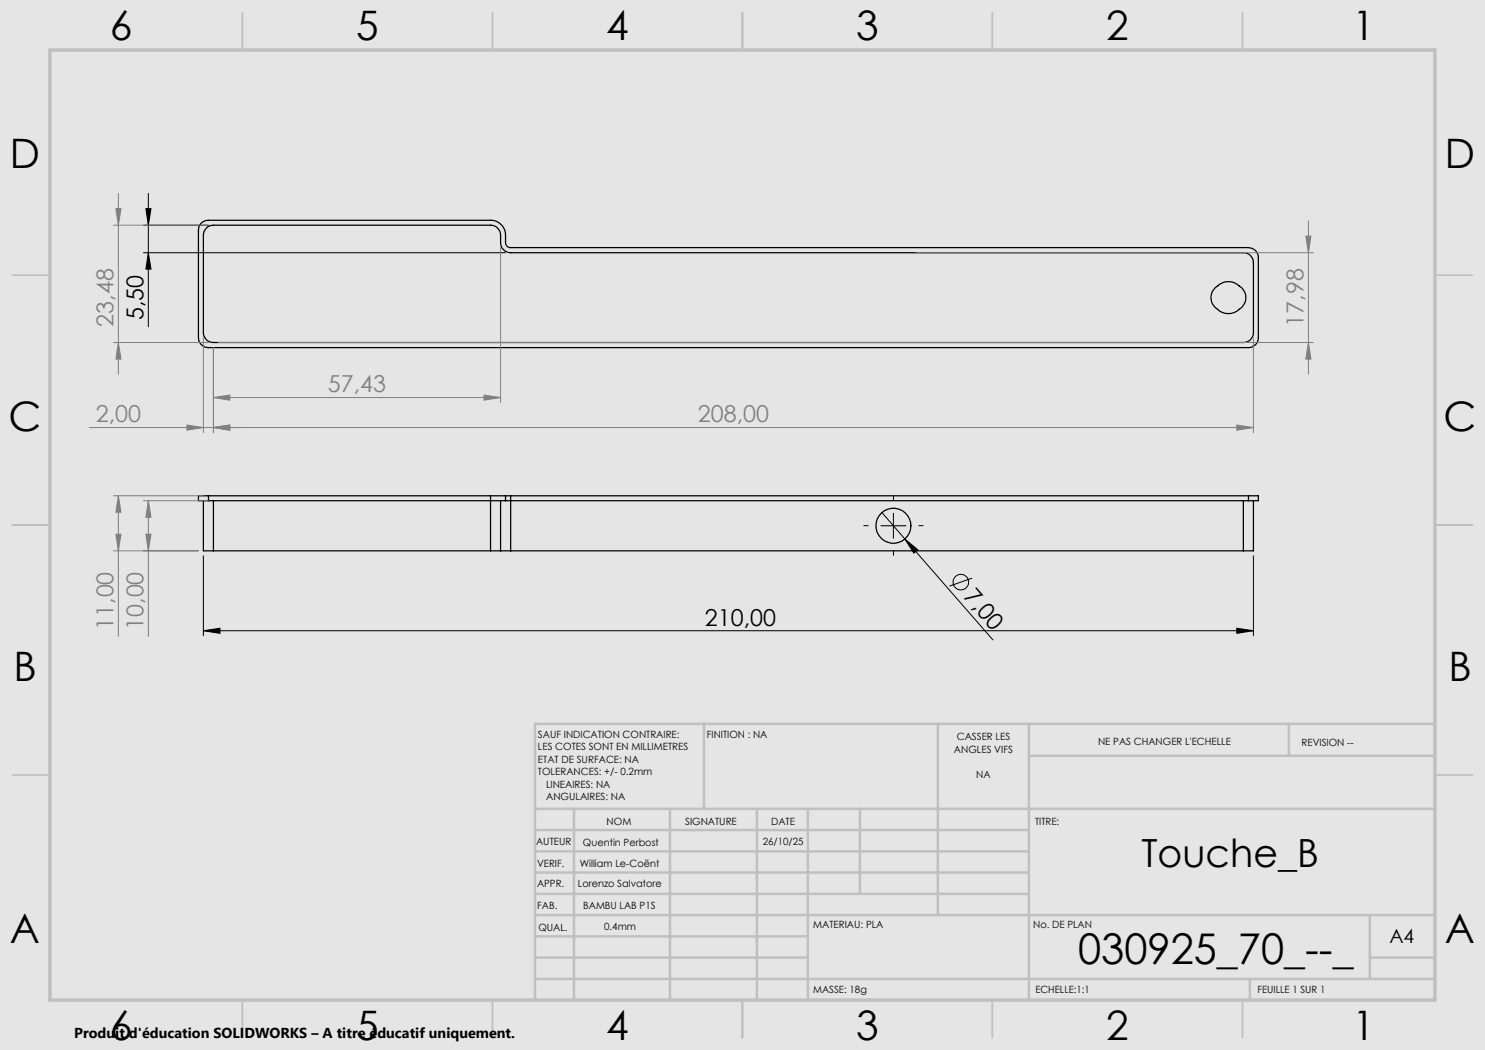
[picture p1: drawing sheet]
<svg xmlns="http://www.w3.org/2000/svg" width="297mm" height="210mm" viewBox="0 0 297 210" stroke-linecap="round" stroke-linejoin="round" font-family="sans-serif">
<path d="M0 0h297v210h-297z" fill="none" stroke="#e6e6db" stroke-width=".2"/>
<path d="M0 0h297v210h-297z" fill="#e6e6db"/>
<g fill="none" stroke="#000" stroke-width=".25">
<path d="M40.3 44.6a2.07 2.07 0 0 1 1.4-.5h56.4a2.95 2.95 0 0 1 3 3v1.4a1.02 1.02 0 0 0 1 1h147.6a1.99 1.99 0 0 1 2 2v16a1.99 1.99 0 0 1-2 2h-208a1.99 1.99 0 0 1-2-2v-21.5l.1-.7zM41.6 45.4l1.1-.4h55.4a2.05 2.05 0 0 1 2 2.1 3.2 3.2 0 0 0 .6 2.8l.7 .5 .7 .1h146.6a1.99 1.99 0 0 1 2 2v14a1.99 1.99 0 0 1-2 2h-206a1.99 1.99 0 0 1-2-2v-19.4a1.99 1.99 0 0 1 .9-1.7zM243.1 57.5a3.5 3.5 0 0 1 3.9-.9 3.5 3.5 0 0 1 2.1 3.5 3.6 3.6 0 0 1-5.1 2.2 3.2 3.2 0 0 1-1.7-3.3l.1-.6zM41.7 99.2h-2v.9h2M41.7 99.2v.9M41.7 99.2h56.4M98.1 99.2h3M98.1 99.2v11M101.1 99.2h1M101.1 99.2v.9M102.1 99.2h147.6M102.1 99.2v11"/>
<path d="M249.7 99.2h2v.9h-2M249.7 99.2v.9M40.7 100.1v10.1h2M41.7 100.1h59.4M42.7 100.1v10.1M42.7 110.2h55.4M98.1 110.2h2M100.1 110.2h2M100.1 100.1v10.1M101.1 100.1h148.6M102.1 110.2h146.6M248.7 100.1v10.1"/>
<path d="M250.7 100.1v10.1h-2"/>
<circle cx="178.7" cy="105.2" r="3.5"/>
</g>
<g fill="none" stroke="#000" stroke-width=".2">
<path d="M29.7 38.7v26.7M28.7 45h13M28.7 50.5h72.4M29.2 41.7h1l-.5 3.3zM29.7 50.5l.5 3.3h-1zM40.7 111.2v16M176.2 105.2h5M176.4 102.5l4.6 5.3M178.7 102.6v5.1M181 107.8l2.6 2.2-.8 .6zM181 107.8l17.6 20.2M194.4 115.6l-4.5 1.6"/>
<path d="M250.7 111.2v16M40.7 126.1l3.3-.4v1zM40.7 126.1h210M247.4 125.7l3.3 .4-3.3 .6z"/>
<circle cx="192.2" cy="116.4" r="1.55"/>
</g>
<g fill="none" stroke="#808080" stroke-width=".2">
<path d="M23.7 38.7v36.2M22.7 45h19M23.2 41.7h1l-.5 3.3zM100.1 49.5v31M183.2 50.5h79.5M261.2 47.2h1l-.5 3.3zM261.7 44.2v30.7M22.7 68.5h19M23.7 68.5l.5 3.3h-1zM40.7 67.5v19M42.7 79.5l3.3-.5v1zM42.7 69.5v17"/>
<path d="M42.7 79.5h57.4M43.7 68.5h219M96.8 79l3.3 .5-3.3 .5zM250.7 67.5v19M261.7 68.5l.5 3.3h-1zM17.9 85.5h232.8M22.7 99.2h18M23.7 99.2l.5 3.2h-1zM23.7 99.2v28.1M37.4 85l3.3 .5-3.3 .5zM42.7 85.5l3.3-.5v1zM247.4 85l3.3 .5-3.3 .5z"/>
<path d="M22.7 110.2h17M23.2 106.8h1l-.5 3.4zM28.7 100.1h13M29.2 106.8h1l-.5 3.4zM29.7 100.1l.5 3.4h-1zM29.7 100.1v27.2"/>
</g>
<path d="M173.7 105.1h-1M178.7 100.1v-1M178.7 110.1v1M183.7 105.1h1" fill="none" stroke="#000" stroke-width=".2" stroke-dasharray="30.5 1.3 1.3 1.3" stroke-linecap="butt"/>
<g fill="none" stroke="#c0c0c0" stroke-width=".35">
<path d="M48.5 2.5v7.5M98.5 2.5v7.5M148.5 2.5v7.5M198.5 2.5v7.5M248.5 2.5v7.5M2.5 55h7.5M287 55h7.5M2.5 105h7.5M287 105h7.5M2.5 155h7.5M287 155h7.5M48.5 200v7.5"/>
<path d="M98.5 200v7.5M148.5 200v7.5M198.5 200v7.5M248.5 200v7.5"/>
</g>
<g fill="none" stroke="#c0c0c0" stroke-width=".5">
<path d="M140.8 144.8v17M187.6 144.8v38.2M205.8 144.8v55.2M205.8 151.2h81.2M257.8 144.8v6.4M287 144.8h-180v55.2M107 161.8h180M107 178.8h98.8M107 174.5h98.8M107 170.3h98.8M107 166h98.8M114.8 161.8v38.2"/>
<path d="M134 161.8v38.2M151.4 161.8v38.2M161.6 161.8v38.2M172 161.8v17M107 195.8h180M107 191.5h54.6M107 187.3h54.6M107 183h180M250 195.8v4.2M274 191.5h13M274 183v12.8"/>
</g>
<path d="M10 10h277v190h-277z" fill="none" stroke="#c0c0c0" stroke-width=".7"/>
<g fill="#000">
<path d="M181 107.8l2.6 2.2-.8 .6z"/>
<path d="M29.2 41.7h1l-.5 3.3zM29.7 50.5l.5 3.3h-1z"/>
<path d="M40.7 126.1l3.3-.4v1zM247.4 125.7l3.3 .4-3.3 .6z"/>
</g>
<g fill="#808080">
<path d="M42.7 79.5l3.3-.5v1zM96.8 79l3.3 .5-3.3 .5z"/>
<path d="M42.7 85.5l3.3-.5v1zM247.4 85l3.3 .5-3.3 .5z"/>
<path d="M42.7 85.5l3.3-.5v1zM37.4 85l3.3 .5-3.3 .5z"/>
<path d="M23.2 106.8h1l-.5 3.4zM23.7 99.2l.5 3.2h-1zM29.2 106.8h1l-.5 3.4zM29.7 100.1l.5 3.4h-1z"/>
<path d="M23.7 68.5l.5 3.3h-1zM23.2 41.7h1l-.5 3.3z"/>
<path d="M261.7 68.5l.5 3.3h-1zM261.2 47.2h1l-.5 3.3z"/>
</g>
<text font-size="8.5" x="215.6" y="192.9">030925_70_--_</text>
<g font-size="8.1">
<text x="22" y="8">6</text>
<text x="71.2" y="8">5</text>
<text x="121.2" y="8">4</text>
<text x="171.2" y="8">3</text>
<text x="221.2" y="8">2</text>
<text x="270.5" y="8">1</text>
<text x="2" y="33.6">D</text>
<text x="289" y="33.6">D</text>
<text x="1.7" y="86.1">C</text>
<text x="288.7" y="86.1">C</text>
<text x="2.7" y="136.1">B</text>
<text x="289.7" y="136.1">B</text>
<text x="2" y="188.6">A</text>
<text x="289" y="188.6">A</text>
<text x="22" y="208">6</text>
<text x="71.2" y="208">5</text>
<text x="121.2" y="208">4</text>
<text x="171.2" y="208">3</text>
<text x="221.2" y="208">2</text>
<text x="270.5" y="208">1</text>
</g>
<text font-size="7.8" x="228.3" y="173.4">Touche_B</text>
<g font-size="4.7" fill="#808080">
<text x="22.7" y="65.3" transform="rotate(-90 22.7 65.3)">23,48</text>
<text x="260.7" y="65.3" transform="rotate(-90 260.7 65.3)">17,98</text>
<text x="65.6" y="78.5">57,43</text>
<text x="19.2" y="84.5">2,00</text>
<text x="139.6" y="84.5">208,00</text>
<text x="22.7" y="126" transform="rotate(-90 22.7 126)">11,00</text>
<text x="28.7" y="126" transform="rotate(-90 28.7 126)">10,00</text>
</g>
<g font-size="4.7">
<text x="28.7" y="64" transform="rotate(-90 28.7 64)">5,50</text>
<text x="192.6" y="119.5" transform="rotate(49 192.6 119.5)">7,00</text>
<text x="141" y="125.1">210,00</text>
</g>
<text font-size="3.9" x="277.9" y="188.5">A4</text>
<text font-size="2.9" x="14.9" y="207.6">Produit d'éducation SOLIDWORKS – A titre éducatif uniquement.</text>
<g font-size="2">
<text x="107.6" y="147.6">SAUF INDICATION CONTRAIRE:</text>
<text x="141.4" y="147.6">FINITION : NA</text>
<text x="191.3" y="148">CASSER LES</text>
<text x="219.6" y="149">NE PAS CHANGER L'ECHELLE</text>
<text x="260.3" y="149.2">REVISION --</text>
<text x="107.6" y="150.1">LES COTES SONT EN MILLIMETRES</text>
<text x="107.6" y="152.6">ETAT DE SURFACE: NA</text>
<text x="107.6" y="155.1">TOLERANCES: +/- 0.2mm</text>
<text x="190.8" y="150.5">ANGLES VIFS</text>
<text x="195.2" y="155.5">NA</text>
<text x="109.2" y="157.6">LINEAIRES: NA</text>
<text x="109.2" y="160.1">ANGULAIRES: NA</text>
<text x="121.3" y="165">NOM</text>
<text x="137" y="164.9">SIGNATURE</text>
<text x="154.2" y="164.9">DATE</text>
<text x="207" y="164.9">TITRE:</text>
<text x="107.2" y="169.1">AUTEUR</text>
<text x="107.4" y="173.3">VERIF.</text>
<text x="116" y="173.3">William Le-Coënt</text>
<text x="116.6" y="169.1">Quentin Perbost</text>
<text x="152.6" y="168.9">26/10/25</text>
<text x="107.4" y="177.4">APPR.</text>
<text x="115.6" y="177.4">Lorenzo Salvatore</text>
<text x="107.5" y="181.8">FAB.</text>
<text x="116.6" y="181.8">BAMBU LAB P1S</text>
<text x="120.8" y="186">0.4mm</text>
<text x="162.6" y="185.5">MATERIAU: PLA</text>
<text x="206.6" y="185.5">No. DE PLAN</text>
<text x="107.7" y="186.1">QUAL.</text>
<text x="162.6" y="198.5">MASSE: 18g</text>
<text x="207.1" y="198.6">ECHELLE:1:1</text>
<text x="251.5" y="198.6">FEUILLE 1 SUR 1</text>
</g>
</svg>
